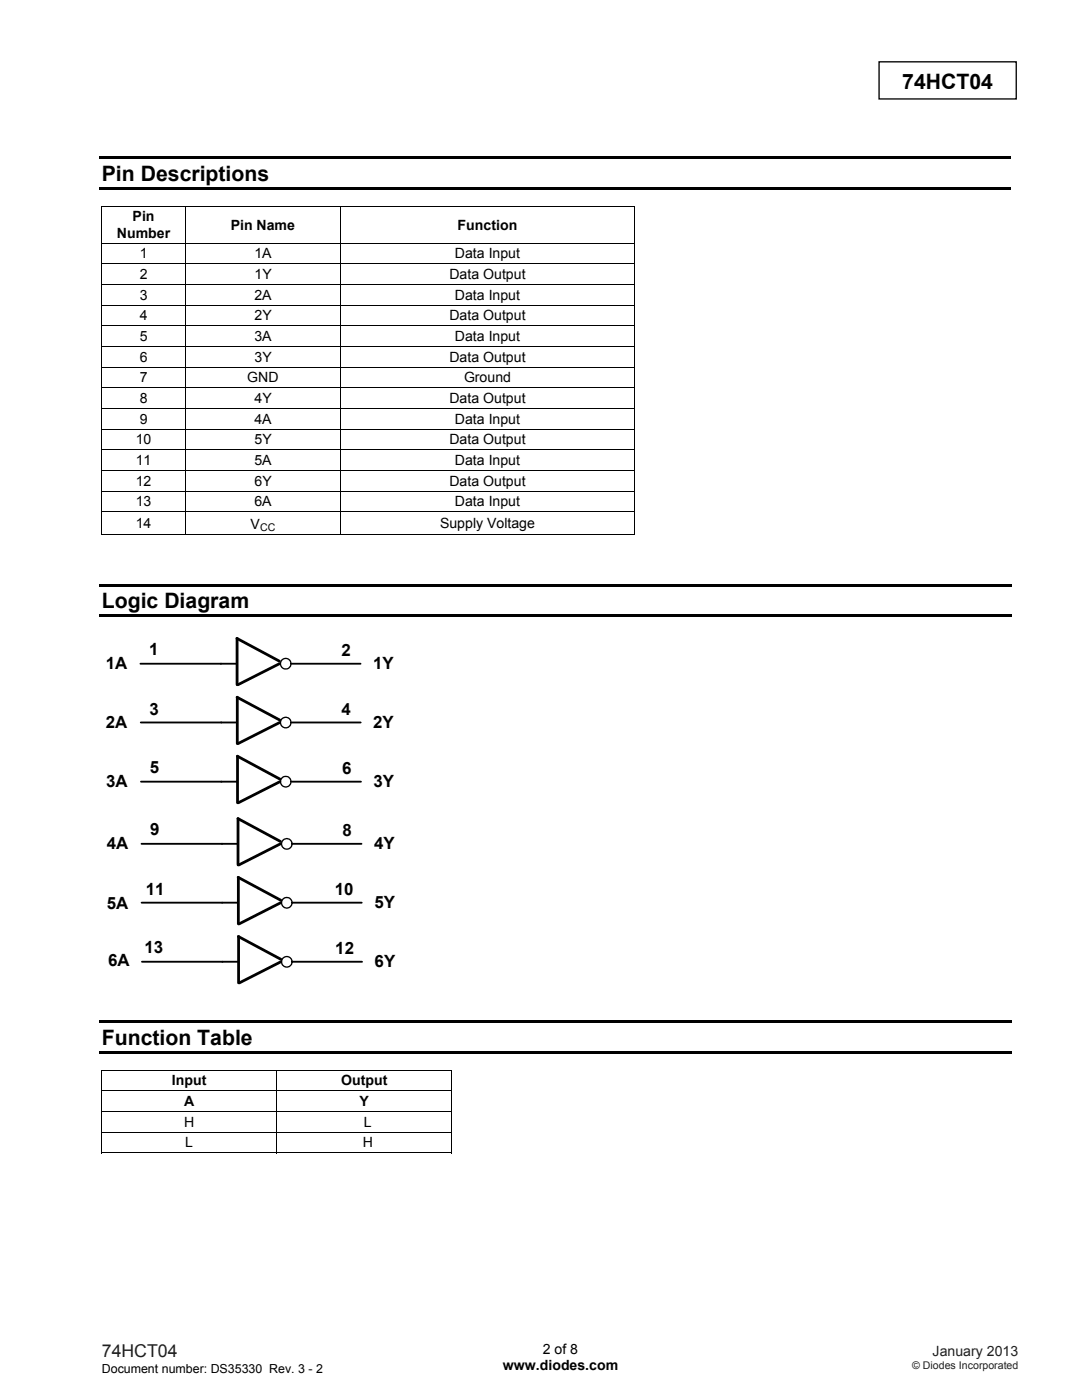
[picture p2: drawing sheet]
<svg xmlns="http://www.w3.org/2000/svg" width="216mm" height="279mm" viewBox="0 0 216 279" stroke-linecap="round" stroke-linejoin="round" font-family="sans-serif">
<path d="M175.4 12.3h27.4v7.4h-27.4z" fill="none" stroke="#000" stroke-width=".26"/>
<path d="M19.8 31.2h181.9v.5h-181.9zM19.8 37.3h181.9v.5h-181.9zM20.2 41.1h.2v.1h-.2zM126.6 41.1h.2v.1h-.2zM19.8 116.5h182v.6h-182zM126.6 106.6h.2v.2h-.2zM19.8 122.6h182v.6h-182z" fill="#000"/>
<g fill="none" stroke="#000" stroke-width=".2">
<path d="M20.2 41.1h106.6M20.2 48.5h106.6M20.2 52.6h106.6M20.2 56.8h106.6M20.3 41.2v7.2M20.3 48.6v4M20.3 52.7v4M20.3 56.9v3.9M37 41.2v7.2M37 48.6v4M37 52.7v4M37 56.9v3.9"/>
<path d="M67.9 41.2v7.2M67.9 48.6v4M67.9 52.7v4M67.9 56.9v3.9M126.7 41.2v7.2M126.7 48.6v4M126.7 52.7v4M126.7 56.9v3.9M20.2 60.9h106.6M20.2 65h106.6M20.2 69.2h106.6M20.2 73.3h106.6"/>
<path d="M20.2 77.4h106.6M20.3 61v3.9M20.3 65.1v4M20.3 69.2v4M20.3 73.4v3.9M20.3 77.5v3.9M37 61v3.9M37 65.1v4M37 69.2v4M37 73.4v3.9M37 77.5v3.9M67.9 61v3.9"/>
<path d="M67.9 65.1v4M67.9 69.2v4M67.9 73.4v3.9M67.9 77.5v3.9M126.7 61v3.9M126.7 65.1v4M126.7 69.2v4M126.7 73.4v3.9M126.7 77.5v3.9M20.2 81.5h106.6M20.2 85.7h106.6M20.2 89.8h106.6"/>
<path d="M20.2 93.9h106.6M20.2 98h106.6M20.3 81.6v4M20.3 85.7v4M20.3 89.9v3.9M20.3 94v4M20.3 98.1v4M37 81.6v4M37 85.7v4M37 89.9v3.9M37 94v4M37 98.1v4"/>
<path d="M67.9 81.6v4M67.9 85.7v4M67.9 89.9v3.9M67.9 94v4M67.9 98.1v4M126.7 81.6v4M126.7 85.7v4M126.7 89.9v3.9M126.7 94v4M126.7 98.1v4M20.2 102.2h106.6M20.2 106.7h16.7"/>
<path d="M20.3 102.3v4.5M37 102.3v4.5M37.1 106.7h30.8M67.9 102.3v4.5M68 106.7h58.6M126.7 102.3v4.5"/>
</g>
<path d="M49.3 132.2l.9-.8 .8 .9-.9 .8z" fill-rule="evenodd" fill="#fff"/>
<path d="M28 132.5h19.3M58.3 132.5h13.6" fill="none" stroke="#000" stroke-width=".37"/>
<path d="M47.3 127.4l8.5 4.6M47.3 127.4v9.3M55.8 132.5l-8.3 4.2" fill="none" stroke="#000" stroke-width=".56"/>
<path d="M49.4 144l.8-.8 .9 .8-.9 .8z" fill-rule="evenodd" fill="#fff"/>
<path d="M28.1 144.2h19.2M58.3 144.2h13.7" fill="none" stroke="#000" stroke-width=".37"/>
<path d="M47.3 139.1l8.5 4.6M47.3 139.1v9.3M55.8 144.2l-8.3 4.2" fill="none" stroke="#000" stroke-width=".56"/>
<circle cx="57" cy="144.2" r="1.05" fill="none" stroke="#000" stroke-width=".26"/>
<path d="M49.4 155.7l.9-.8 .8 .9-.9 .8z" fill-rule="evenodd" fill="#fff"/>
<path d="M28.1 156h19.2M58.3 156h13.7" fill="none" stroke="#000" stroke-width=".37"/>
<path d="M55.9 155.5l-8.5-4.6v9.3M55.9 156l-8.3 4.2" fill="none" stroke="#000" stroke-width=".56"/>
<circle cx="57" cy="156" r="1.06" fill="none" stroke="#000" stroke-width=".26"/>
<path d="M49.5 168.2l.9-.8 .8 .9-.9 .7z" fill-rule="evenodd" fill="#fff"/>
<path d="M28.2 168.4h19.3M58.3 168.4h13.8M28.3 180.1h19.2M58.3 180.1h13.9" fill="none" stroke="#000" stroke-width=".37"/>
<path d="M56 167.9l-8.5-4.5v9.2M56 168.4l-8.3 4.2M56 179.7l-8.4-4.6v9.3M56 180.1l-8.3 4.3" fill="none" stroke="#000" stroke-width=".56"/>
<g fill="none" stroke="#000" stroke-width=".26">
<circle cx="57.2" cy="168.4" r="1.05"/>
<circle cx="57.2" cy="180.2" r="1.04"/>
</g>
<path d="M49.6 191.7l.9-.8 .8 .9-.9 .8z" fill-rule="evenodd" fill="#fff"/>
<path d="M28.3 191.9h19.3M58.3 191.9h13.9" fill="none" stroke="#000" stroke-width=".37"/>
<path d="M47.6 186.9l8.4 4.6M47.6 186.9v9.3M56 191.9l-8.2 4.3" fill="none" stroke="#000" stroke-width=".56"/>
<g fill="none" stroke="#000" stroke-width=".26">
<circle cx="57" cy="132.5" r="1.05"/>
<circle cx="57.2" cy="191.9" r="1.05"/>
</g>
<path d="M19.8 203.6h182v.6h-182zM19.8 209.7h182v.6h-182zM20.2 213.5h.2v.2h-.2zM90.1 213.5h.2v.2h-.2zM90.1 230h.2v.2h-.2z" fill="#000"/>
<g fill="none" stroke="#000" stroke-width=".2">
<path d="M20.2 213.6h70.1M20.2 217.7h70.1M20.3 213.7v3.9M20.3 217.8v4M55.2 213.7v3.9M55.2 217.8v4M90.2 213.7v3.9M90.2 217.8v4M20.2 221.8h70.1M20.2 226h70.1M20.2 230.1h35M20.3 221.9v4"/>
<path d="M20.3 226.1v4.1M55.2 221.9v4M55.2 226.1v4.1M55.3 230.1h34.8M90.2 221.9v4M90.2 226.1v4.1"/>
</g>
<g font-size="4.2">
<text x="180" y="17.7">74HCT04</text>
<text x="20.3" y="36">Pin Descriptions</text>
<text x="20.3" y="121.4">Logic Diagram</text>
<text x="20.3" y="208.5">Function Table</text>
</g>
<text font-size="3.5" fill="#231f20" x="20.3" y="270.9">74HCT04</text>
<g font-size="3.4">
<text x="29.8" y="130.8">1</text>
<text x="68.2" y="130.8">2</text>
<text x="21.1" y="133.5">1A</text>
<text x="74.4" y="133.5">1Y</text>
<text x="29.8" y="142.6">3</text>
<text x="68.2" y="142.7">4</text>
<text x="21.1" y="145.2">2A</text>
<text x="74.5" y="145.2">2Y</text>
<text x="29.9" y="154.3">5</text>
<text x="68.3" y="154.4">6</text>
<text x="21.2" y="157">3A</text>
<text x="74.5" y="157">3Y</text>
<text x="30" y="166.7">9</text>
<text x="68.4" y="166.8">8</text>
<text x="21.3" y="169.4">4A</text>
<text x="74.6" y="169.4">4Y</text>
<text x="29.1" y="178.6">11</text>
<text x="66.8" y="178.6">10</text>
<text x="21.3" y="181.4">5A</text>
<text x="74.7" y="181.2">5Y</text>
<text x="28.8" y="190.2">13</text>
<text x="66.9" y="190.4">12</text>
<text x="21.6" y="192.7">6A</text>
<text x="74.7" y="193">6Y</text>
</g>
<g font-size="2.8">
<text x="23.3" y="47.4">Number</text>
<text x="26.5" y="44.2">Pin</text>
<text x="46" y="45.8">Pin Name</text>
<text x="91.3" y="45.8">Function</text>
<text x="27.9" y="51.6">1</text>
<text x="50.8" y="51.6">1A</text>
<text x="90.8" y="51.6">Data Input</text>
<text x="27.9" y="55.7">2</text>
<text x="27.9" y="59.8">3</text>
<text x="50.8" y="59.8">2A</text>
<text x="50.8" y="55.7">1Y</text>
<text x="89.7" y="55.7">Data Output</text>
<text x="90.8" y="59.8">Data Input</text>
<text x="27.9" y="63.9">4</text>
<text x="50.8" y="63.9">2Y</text>
<text x="89.7" y="63.9">Data Output</text>
<text x="27.9" y="68.1">5</text>
<text x="50.8" y="68.1">3A</text>
<text x="90.8" y="68.1">Data Input</text>
<text x="27.9" y="72.2">6</text>
<text x="27.9" y="76.3">7</text>
<text x="49.3" y="76.3">GND</text>
<text x="50.8" y="72.2">3Y</text>
<text x="89.7" y="72.2">Data Output</text>
<text x="92.6" y="76.3">Ground</text>
<text x="27.9" y="80.4">8</text>
<text x="50.8" y="80.4">4Y</text>
<text x="89.7" y="80.4">Data Output</text>
<text x="27.1" y="88.7">10</text>
<text x="27.9" y="84.6">9</text>
<text x="50.8" y="84.6">4A</text>
<text x="50.8" y="88.7">5Y</text>
<text x="89.7" y="88.7">Data Output</text>
<text x="90.8" y="84.6">Data Input</text>
<text x="27.1" y="92.8">11</text>
<text x="50.8" y="92.8">5A</text>
<text x="90.8" y="92.8">Data Input</text>
<text x="27.1" y="96.9">12</text>
<text x="27.1" y="101.1">13</text>
<text x="50.8" y="101.1">6A</text>
<text x="50.8" y="96.9">6Y</text>
<text x="89.7" y="96.9">Data Output</text>
<text x="90.8" y="101.1">Data Input</text>
<text x="27.1" y="105.4">14</text>
<text x="50" y="105.5">V</text>
<text x="87.8" y="105.4">Supply Voltage</text>
<text x="34.3" y="216.6">Input</text>
<text x="36.7" y="220.7">A</text>
<text x="68.1" y="216.6">Output</text>
<text x="71.8" y="220.7">Y</text>
<text x="36.7" y="224.9">H</text>
<text x="72.6" y="224.9">L</text>
<text x="37" y="229">L</text>
<text x="72.4" y="229">H</text>
<text x="100.3" y="273.5">www.diodes.com</text>
<text x="108.3" y="270.2">2 of 8</text>
</g>
<text font-size="2.8" fill="#231f20" x="186.1" y="270.6">January 2013</text>
<text font-size="2.5" x="20.3" y="274">Document number: DS35330 Rev. 3 - 2</text>
<text font-size="2.1" x="51.9" y="105.9">CC</text>
<text font-size="2.1" fill="#231f20" x="182" y="273.2">© Diodes Incorporated</text>
</svg>
